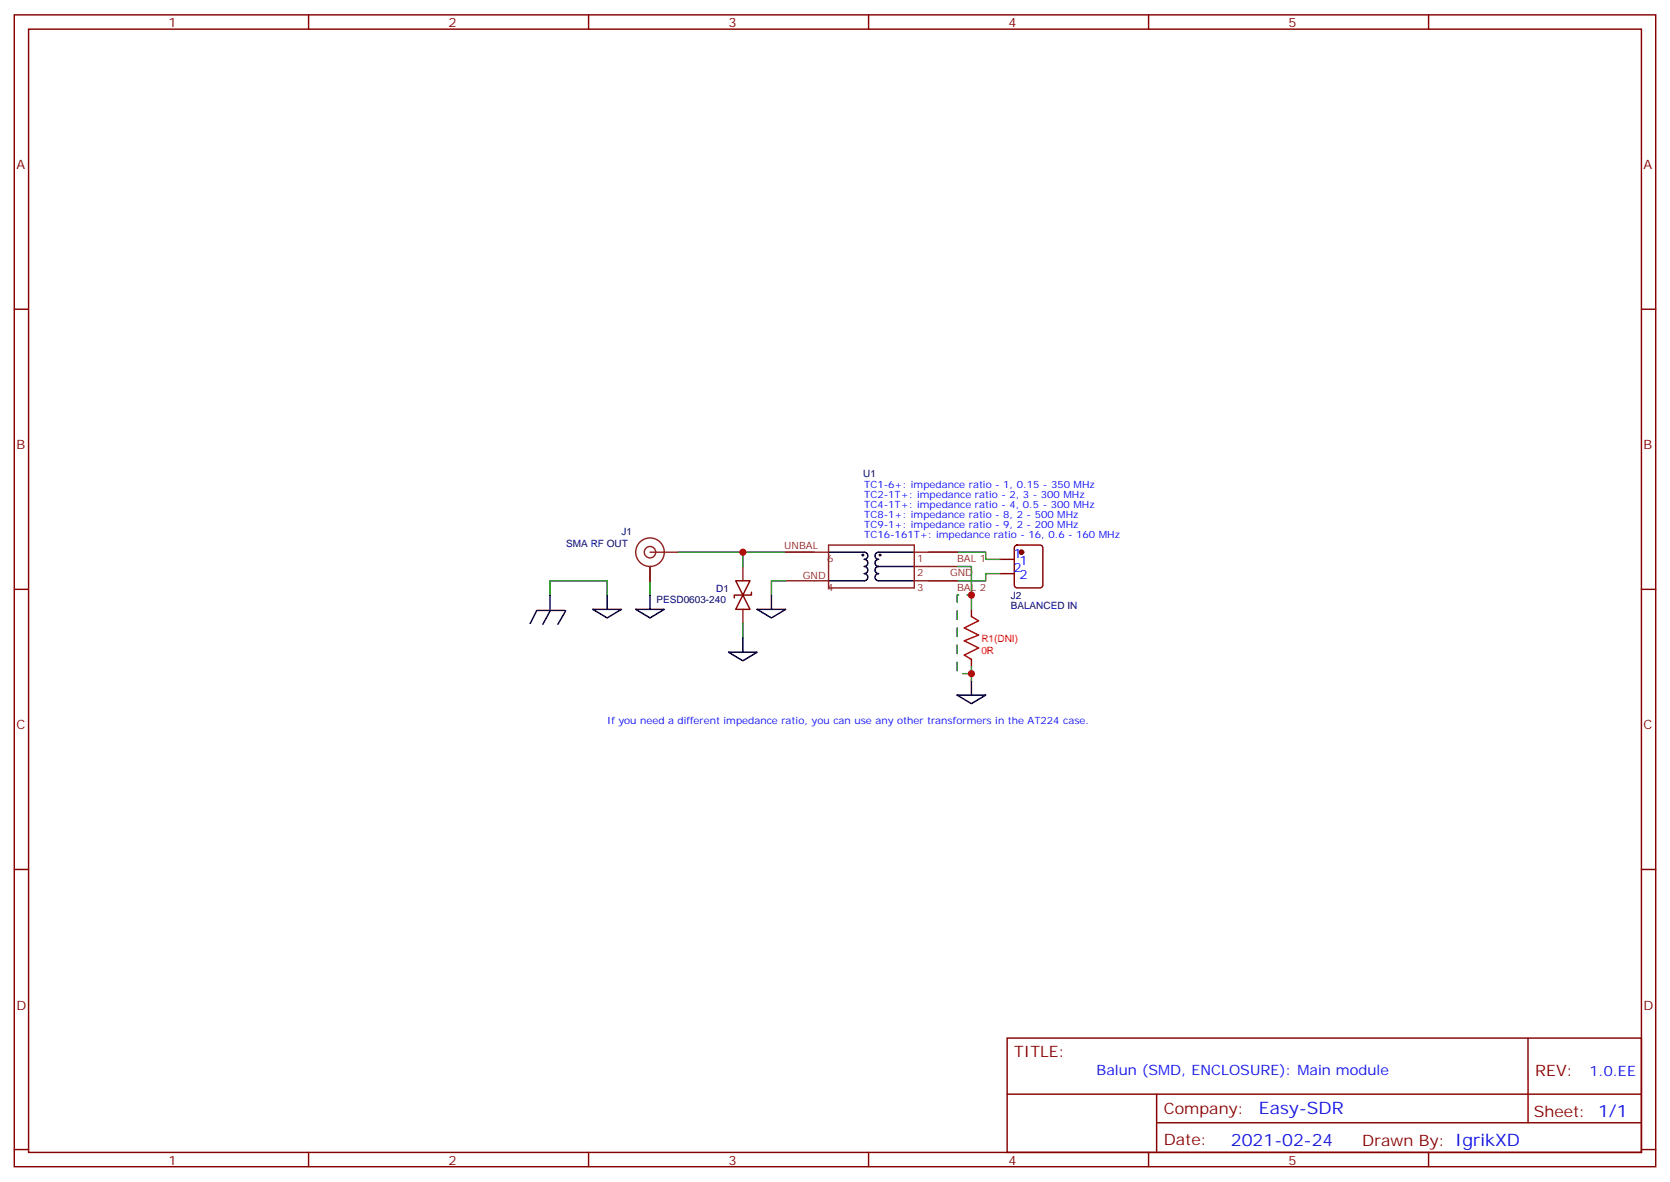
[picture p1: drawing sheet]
<svg xmlns="http://www.w3.org/2000/svg" width="412mm" height="292mm" viewBox="0 0 412 292" stroke-linecap="round" stroke-linejoin="round" font-family="sans-serif">
<g fill="none" stroke="#870000" stroke-width=".35">
<path d="M3.5 3.7h405.4v284.3h-405.4zM7.1 7.2h398.2v277.3h-398.2zM76.2 3.7v3.5M145.3 3.7v3.5M214.5 3.7v3.5M283.6 3.7v3.5M352.8 3.7v3.5M3.5 76.3h3.6M405.3 76.3h3.6M246.9 138.1h3.6M250.7 134.8l.5-.3h5.6a.71 .71 0 0 1 .7 .8v9.1a.76 .76 0 0 1-.7 .7h-5.6a.76 .76 0 0 1-.7-.7v-9.1zM3.5 145.5h3.6"/>
<path d="M181.7 143.4h3.5l-1.8 3.5zM183.4 146.9l1.8 3.5h-3.5zM185.6 146.2v.7h-4.3v.7M239.9 150.4v1.8M246.9 141.6h3.6M405.3 145.5h3.6M239.9 162.8v1.7M3.5 214.6h3.6M405.3 214.6h3.6M248.7 256.3h156.6v28.2h-156.6zM377.3 256.3v20.9M248.7 270.1h156.5"/>
<path d="M285.6 277.2h119.6M285.6 270.1v14.1M3.5 283.8h3.6M76.2 284.5v3.5M145.3 284.5v3.5M214.5 284.5v3.5M283.6 284.5v3.5M352.8 284.5v3.5M405.3 283.8h3.6"/>
</g>
<path d="M167.6 136.3h26.4M183.4 136.3v3.5M236.4 136.3h7v1.8h3.5M236.4 139.8h3.5v10.6M135.8 146.9v-3.5h14.1v3.5M160.5 143.4v3.5M183.4 154v3.5M194 143.4h-3.5v3.5M246.9 141.6h-3.5v1.8h-7M239.9 164.5v3.6" fill="none" stroke="#008700" stroke-width=".35"/>
<g fill="none" stroke="#000" stroke-width=".35">
<path d="M204.6 136.3h8.8a.88 .88 0 0 1 .9 .9 .88 .88 0 0 1-.9 .9 .88 .88 0 0 1 .9 .9 .88 .88 0 0 1-.9 .8 .88 .88 0 0 1 .9 .9 .88 .88 0 0 1-.9 .9 .88 .88 0 0 1 .9 .9 .88 .88 0 0 1-.9 .9h-8.8M217 139.8h8.8M217 139.8a.88 .88 0 0 0-.9 .9 .88 .88 0 0 0 .9 .9 .88 .88 0 0 0-.9 .9 .88 .88 0 0 0 .9 .9h8.8M225.8 136.3h-8.8a.88 .88 0 0 0-.9 .9 .88 .88 0 0 0 .9 .9 .88 .88 0 0 0-.9 .9 .88 .88 0 0 0 .9 .8M132.6 150.7l-1.7 3.2M132.6 150.7h6.8M135.8 146.9v3.5M135.9 150.7l-1.8 3.4M139.7 150.8l-1.9 3.3M146.4 150.4h7.1l-3.6 2.1zM149.9 146.9v3.5M157 150.4h7l-3.5 2.1z"/>
<path d="M160.5 146.9v3.5M183.4 157.5v3.5M187 150.4h7l-3.5 2.1zM190.5 146.9v3.5M179.9 161h7.1l-3.6 2.1zM236.4 171.6h7l-3.5 2.1zM239.9 168.1v3.5"/>
<circle cx="213.1" cy="137" r=".18"/>
<circle cx="217.3" cy="137" r=".18"/>
</g>
<g fill="none" stroke="#8c2424" stroke-width=".35">
<path d="M160.5 139.8v3.6M160.5 136.3h7.1M183.4 139.8v3.6M194 136.3h10.6M204.6 134.5h21.2v10.6h-21.2zM225.8 136.3h10.6M225.8 139.8h10.6M183.4 150.4v3.6M194 143.4h10.6M225.8 143.4h10.6"/>
<circle cx="160.5" cy="136.3" r="1.41"/>
<circle cx="160.5" cy="136.3" r="3.5"/>
</g>
<circle cx="252.2" cy="136.3" r=".53" fill="#870000" stroke="#870000" stroke-width=".35"/>
<path d="M239.9 152.2l1.8 1-3.6 1.8 3.6 1.8-3.6 1.4 3.6 1.7-3.6 1.8 1.8 1.1" fill="none" stroke="#a10000" stroke-width=".35"/>
<path d="M239.9 166.3h-3.5v-19.4h3.5" fill="none" stroke="#008700" stroke-width=".35" stroke-dasharray="2.1 2.1"/>
<g fill="#c00">
<circle cx="183.4" cy="136.3" r=".88"/>
<circle cx="239.9" cy="166.3" r=".88"/>
<circle cx="239.9" cy="146.9" r=".88"/>
</g>
<g font-size="4.2" fill="#00f">
<text x="310.9" y="275.1">Easy-SDR</text>
<text x="304" y="282.9">2021-02-24</text>
</g>
<g font-size="3.9" fill="#800">
<text x="250.5" y="260.8">TITLE:</text>
<text x="379.1" y="265.5">REV:</text>
<text x="287.4" y="275">Company:</text>
<text x="378.7" y="275.7">Sheet: 1/1</text>
<text x="287.4" y="282.7">Date:</text>
<text x="336.4" y="282.8">Drawn By: IgrikXD</text>
</g>
<g font-size="3.5" fill="#00f">
<text x="270.8" y="265.3">Balun (SMD, ENCLOSURE): Main module</text>
<text x="392.5" y="265.5">1.0.EE</text>
</g>
<g font-size="3.2" fill="#800">
<text x="41.6" y="6.7">1</text>
<text x="110.8" y="6.7">2</text>
<text x="179.9" y="6.7">3</text>
<text x="249.1" y="6.7">4</text>
<text x="318.2" y="6.7">5</text>
<text x="4.1" y="41.8">A</text>
<text x="405.9" y="41.8">A</text>
<text x="4.1" y="110.9">B</text>
<text x="405.9" y="110.9">B</text>
<text x="4.1" y="180.1">C</text>
<text x="405.9" y="180.1">C</text>
<text x="4.1" y="249.2">D</text>
<text x="405.9" y="249.2">D</text>
<text x="41.6" y="287.5">1</text>
<text x="110.8" y="287.5">2</text>
<text x="179.9" y="287.5">3</text>
<text x="249.1" y="287.5">4</text>
<text x="318.2" y="287.5">5</text>
</g>
<g font-size="3.2" fill="#00f">
<text x="250.3" y="137.7">1</text>
<text x="250.3" y="141.3">2</text>
<text x="251.8" y="139.5">1</text>
<text x="251.8" y="143">2</text>
</g>
<g font-size="2.5" fill="#000080">
<text x="213.2" y="117.8">U1</text>
<text x="153.5" y="132">J1</text>
<text x="139.8" y="135.1">SMA RF OUT</text>
<text x="162.1" y="148.9">PESD0603-240</text>
<text x="176.9" y="146">D1</text>
<text x="249.6" y="147.8">J2</text>
<text x="249.6" y="150.2">BALANCED IN</text>
</g>
<g font-size="2.5" fill="#00f">
<text x="213.4" y="120.4">TC1-6+: impedance ratio - 1, 0.15 - 350 MHz</text>
<text x="213.4" y="122.9">TC2-1T+: impedance ratio - 2, 3 - 300 MHz</text>
<text x="213.4" y="125.4">TC4-1T+: impedance ratio - 4, 0.5 - 300 MHz</text>
<text x="213.4" y="127.8">TC8-1+: impedance ratio - 8, 2 - 500 MHz</text>
<text x="213.4" y="130.3">TC9-1+: impedance ratio - 9, 2 - 200 MHz</text>
<text x="213.4" y="132.8">TC16-161T+: impedance ratio - 16, 0.6 - 160 MHz</text>
<text x="149.9" y="178.6">If you need a different impedance ratio, you can use any other transformers in the AT224 case.</text>
</g>
<g font-size="2.5" fill="#8d2323">
<text x="193.7" y="135.6">UNBAL</text>
<text x="198.3" y="143">GND</text>
<text x="204.3" y="138.8">6</text>
<text x="226.5" y="138.8">1</text>
<text x="226.5" y="142.3">2</text>
<text x="234.6" y="142.3">GND</text>
<text x="236.4" y="138.8">BAL 1</text>
<text x="204.3" y="145.8">4</text>
<text x="226.5" y="145.8">3</text>
<text x="236.4" y="145.8">BAL 2</text>
</g>
<g font-size="2.5" fill="#f00">
<text x="242.4" y="161.4">0R</text>
<text x="242.4" y="158.4">R1(DNI)</text>
</g>
</svg>
